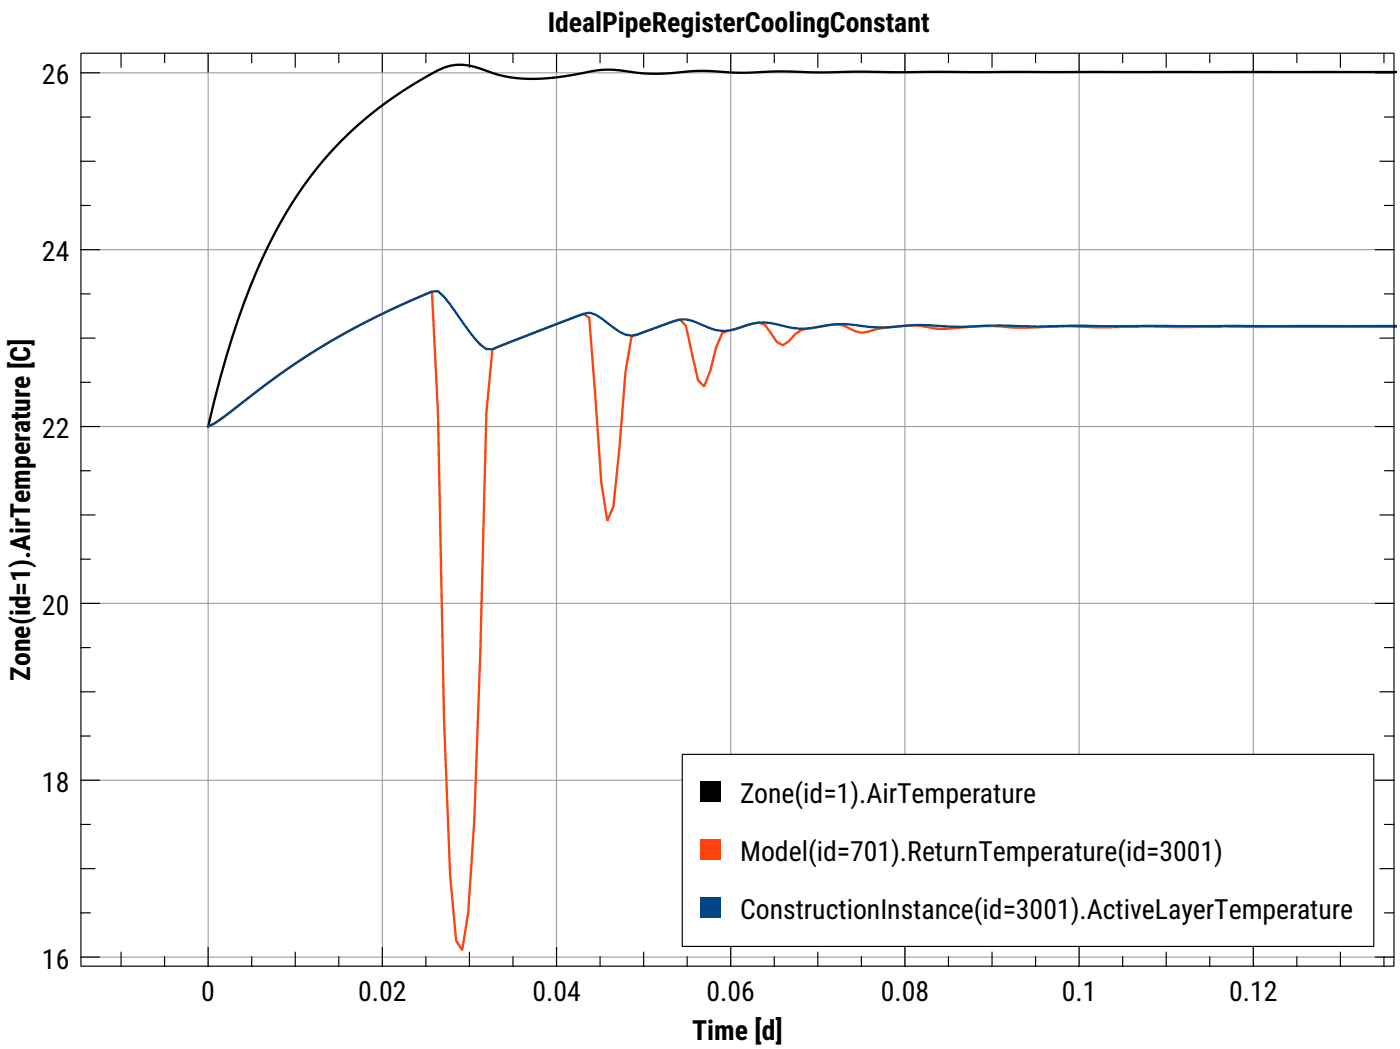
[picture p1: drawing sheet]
<svg xmlns="http://www.w3.org/2000/svg" width="160mm" height="120mm" viewBox="0 0 160 120" stroke-linecap="round" stroke-linejoin="round" font-family="sans-serif">
<g fill="none" stroke="#a0a0a4" stroke-width=".13">
<path d="M9.3 8.3h150.2M23.8 6.1v104.4M43.7 6.1v104.4M63.7 6.1v104.4M83.6 6.1v104.4M103.5 6.1v104.4M123.5 6.1v104.4M143.4 6.1v104.4M9.3 28.5h150.2M9.3 48.8h150.2M9.3 69h150.2M9.3 89.2h150.2"/>
<path d="M9.3 109.4h150.2"/>
</g>
<g fill="none" stroke="#000" stroke-width=".13">
<path d="M9.3 13.4h1M9.3 18.4h1.6M9.3 8.3h2.1M13.8 6.1v1.6M18.8 6.1v1M23.8 6.1v2.1M28.8 6.1v1M33.8 6.1v1.6M38.8 6.1v1M43.7 6.1v2.1M48.7 6.1v1M53.7 6.1v1.6"/>
<path d="M58.7 6.1v1M63.7 6.1v2.1M68.6 6.1v1M73.6 6.1v1.6M78.6 6.1v1M83.6 6.1v2.1M88.6 6.1v1M93.6 6.1v1.6M98.5 6.1v1M103.5 6.1v2.1M108.5 6.1v1M113.5 6.1v1.6"/>
<path d="M118.5 6.1v1M123.5 6.1v2.1M128.4 6.1v1M133.4 6.1v1.6M138.4 6.1v1M143.4 6.1v2.1M148.4 6.1v1M153.3 6.1v1.6M157.4 8.3h2.1M157.9 18.4h1.6M158.3 6.1v1M158.4 13.4h1.1"/>
<path d="M9.3 33.6h1M9.3 23.5h1M9.3 38.7h1.6M9.3 28.5h2.1M157.4 28.5h2.1M157.9 38.7h1.6M158.4 33.6h1.1M158.4 23.5h1.1M9.3 53.8h1M9.3 43.7h1M9.3 58.9h1.6M9.3 48.8h2.1"/>
<path d="M157.4 48.8h2.1M157.9 58.9h1.6M158.4 53.8h1.1M158.4 43.7h1.1M9.3 74h1M9.3 63.9h1M9.3 79.1h1.6M9.3 69h2.1M157.4 69h2.1M157.9 79.1h1.6M158.4 74h1.1M158.4 63.9h1.1"/>
<path d="M9.3 94.3h1M9.3 84.2h1M9.3 99.3h1.6M9.3 89.2h2.1M157.4 89.2h2.1M157.9 99.3h1.6M158.4 94.3h1.1M158.4 84.2h1.1M9.3 104.4h1M9.3 109.4h2.1M13.8 108.9v1.6M18.8 109.4v1.1"/>
<path d="M23.8 108.4v2.1M28.8 109.4v1.1M33.8 108.9v1.6M38.8 109.4v1.1M43.7 108.4v2.1M48.7 109.4v1.1M53.7 108.9v1.6M58.7 109.4v1.1M63.7 108.4v2.1M68.6 109.4v1.1M73.6 108.9v1.6M78.6 109.4v1.1"/>
<path d="M83.6 108.4v2.1M88.6 109.4v1.1M93.6 108.9v1.6M98.5 109.4v1.1M103.5 108.4v2.1M108.5 109.4v1.1M113.5 108.9v1.6M118.5 109.4v1.1M123.5 108.4v2.1M128.4 109.4v1.1M133.4 108.9v1.6M138.4 109.4v1.1"/>
<path d="M143.4 108.4v2.1M148.4 109.4v1.1M153.3 108.9v1.6M157.4 109.4h2.1M158.3 109.4v1.1M158.4 104.4h1.1"/>
</g>
<path d="M159.8 8.2l-67.5 .1a60.4 60.4 0 0 0-7.6 0h-.7a29.7 29.7 0 0 0-7.6 .1 21.7 21.7 0 0 1-5.5-.4 12.5 12.5 0 0 0-4.9 .5 19.6 19.6 0 0 1-9.7-.2l-.7-.2a6.2 6.2 0 0 0-6.2 .3 42.7 42.7 0 0 0-18.7 19.6 93.5 93.5 0 0 0-6.9 20.8" fill="none" stroke="#000" stroke-width=".26"/>
<path d="M159.8 37.4h-24.6l-4.1-.1-4.9 .1-4.1-.1-2.1 .1a33.1 33.1 0 0 1-6.2-.1h-2.1l-2.8 .2a8.5 8.5 0 0 1-3.4-.2 19.4 19.4 0 0 0-6.3 .7h-.7l-.7-.1-.6-.4a3.5 3.5 0 0 0-2.8-.3l-1.4 .3a2.98 2.98 0 0 0-2.8 1.5l-.7 .5-.6-.4-1.4-2-.7-.2-1.4 .3-2.8 .9-.7 1.6-.7 2.7-.6 1.8-.7-.7-1.4-6.2-.7-.8-5.6 2-.6 4-.7 8.7-.7 6.7-.7 1.6-.7-4.3-1.4-18.9-.7-.4-10.4 4-.7 7.3-.7 27.3-.6 19.3-.7 10.6-.7 4.3-.7-1.2-.7-7.5-.7-17.7-.7-35.1-.7-13.9a85.6 85.6 0 0 0-22.8 13.6 14 14 0 0 1-2.8 1.9" fill="none" stroke="#ff420e" stroke-width=".26"/>
<path d="M159.8 37.3h-32.2l-4.1-.1-4.9 .1a76.3 76.3 0 0 0-9 .1h-.7a31.4 31.4 0 0 0-7.6 0h-2.1a13.7 13.7 0 0 0-6.2 .1 8.9 8.9 0 0 1-4.1-.4 6 6 0 0 0-4.2 .3 4.6 4.6 0 0 1-4.1-.2 5 5 0 0 0-2.8-.7l-4.2 1.5a2.46 2.46 0 0 1-2.7-.1l-2.1-1.5-.7-.4-.7-.2-1.4 .4-9.7 3.7h-.7a11.1 11.1 0 0 1-2.7-3.1 17.3 17.3 0 0 0-2.8-3.5h-.7a85.6 85.6 0 0 0-22.8 13.6 14 14 0 0 1-2.8 1.9" fill="none" stroke="#004586" stroke-width=".26"/>
<path d="M78.1 86.3h79.1v21.9h-79.1z" fill="#fff" stroke="#000" stroke-width=".13"/>
<path d="M80.1 89.3h2.3v2.4h-2.3z" fill-rule="evenodd" fill="#000"/>
<path d="M80.1 95.9h2.3v2.4h-2.3z" fill-rule="evenodd" fill="#ff420e"/>
<path d="M80.1 102.5h2.3v2.4h-2.3z" fill-rule="evenodd" fill="#004586"/>
<path d="M9.3 6.1h150.2v104.4h-150.2z" fill="none" stroke="#000" stroke-width=".13"/>
<g font-size="3.2">
<text x="62.7" y="3.7">IdealPipeRegisterCoolingConstant</text>
<text x="4.8" y="9.7">26</text>
<text x="4.8" y="29.9">24</text>
<text x="4.8" y="50.1">22</text>
<text x="4.8" y="70.3">20</text>
<text x="3.4" y="77.8" transform="rotate(-90 3.4 77.8)">Zone(id=1).AirTemperature [C]</text>
<text x="4.8" y="90.5">18</text>
<text x="84.7" y="91.8">Zone(id=1).AirT</text>
<text x="104.3" y="91.8">emperature</text>
<text x="84.7" y="98.4">Model(id=701).</text>
<text x="103.8" y="98.4">ReturnTemperat</text>
<text x="123.8" y="98.4">ure(id=3001)</text>
<text x="84.7" y="105">ConstructionIns</text>
<text x="104.5" y="105">tance(id=3001)</text>
<text x="123.5" y="105">.</text>
<text x="124.3" y="105">ActiveLayerTemperature</text>
<text x="4.8" y="110.8">16</text>
<text x="23" y="114.4">0</text>
<text x="41" y="114.4">0.02</text>
<text x="60.9" y="114.4">0.04</text>
<text x="79.2" y="118.9">Time [d]</text>
<text x="80.8" y="114.4">0.06</text>
<text x="100.8" y="114.4">0.08</text>
<text x="121.5" y="114.4">0.1</text>
<text x="140.6" y="114.4">0.12</text>
</g>
</svg>
